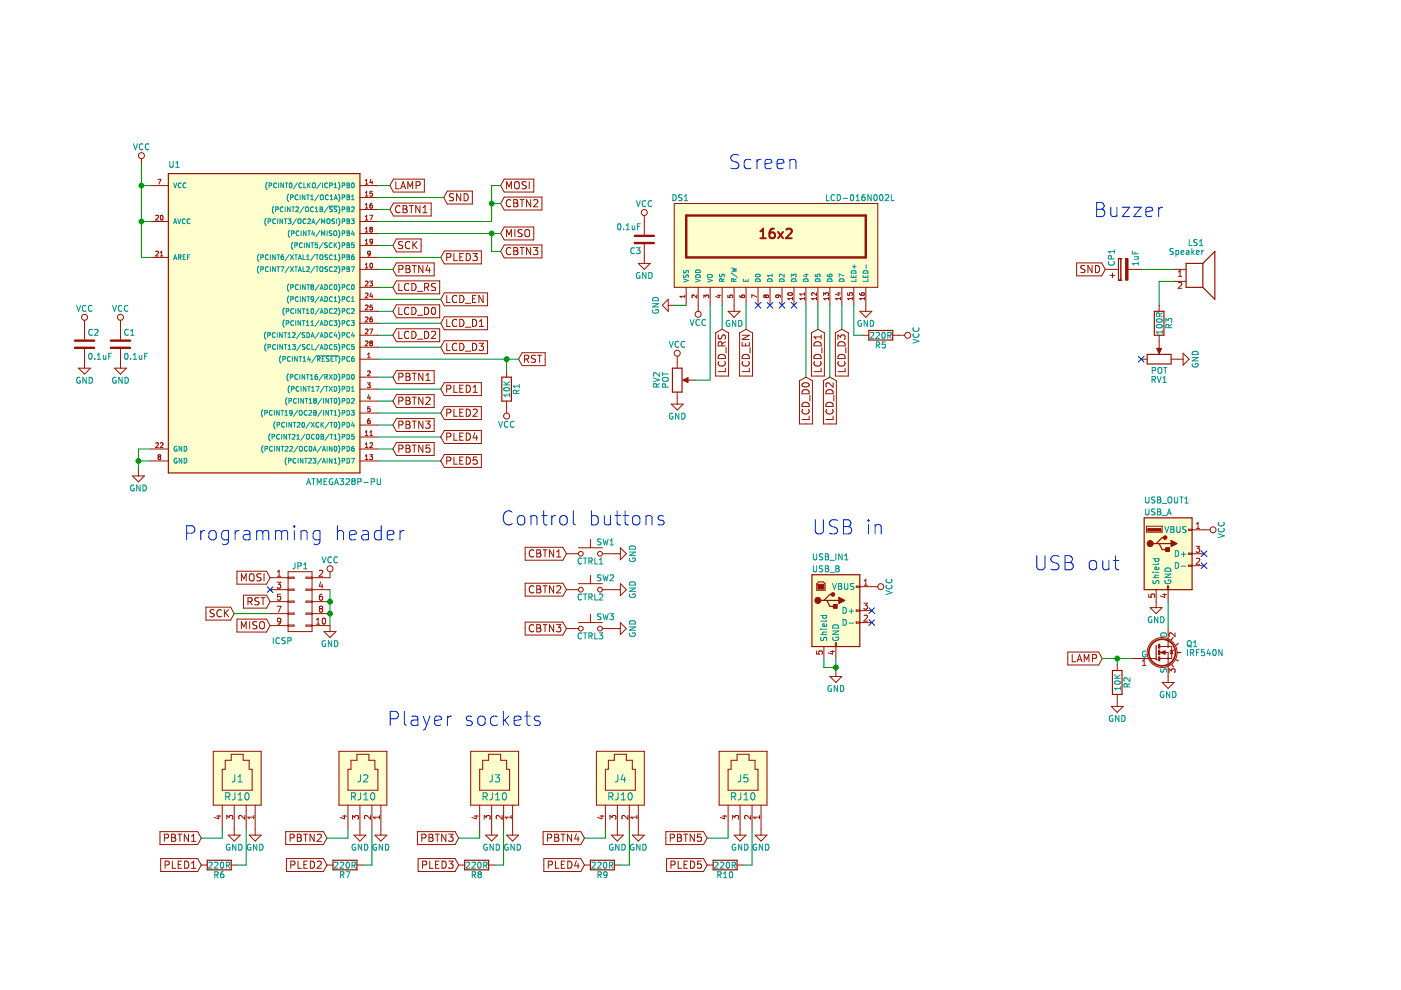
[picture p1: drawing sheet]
EESchema Schematic File Version 2
LIBS:kamaji-rescue
LIBS:power
LIBS:device
LIBS:transistors
LIBS:conn
LIBS:linear
LIBS:regul
LIBS:74xx
LIBS:cmos4000
LIBS:adc-dac
LIBS:memory
LIBS:xilinx
LIBS:microcontrollers
LIBS:dsp
LIBS:microchip
LIBS:analog_switches
LIBS:motorola
LIBS:texas
LIBS:intel
LIBS:audio
LIBS:interface
LIBS:digital-audio
LIBS:philips
LIBS:display
LIBS:cypress
LIBS:siliconi
LIBS:opto
LIBS:atmel
LIBS:contrib
LIBS:valves
LIBS:kamaji
LIBS:74xgxx
LIBS:ac-dc
LIBS:actel
LIBS:allegro
LIBS:Altera
LIBS:analog_devices
LIBS:battery_management
LIBS:bbd
LIBS:bosch
LIBS:brooktre
LIBS:cmos_ieee
LIBS:dc-dc
LIBS:diode
LIBS:elec-unifil
LIBS:ESD_Protection
LIBS:ftdi
LIBS:gennum
LIBS:hc11
LIBS:intersil
LIBS:ir
LIBS:Lattice
LIBS:leds
LIBS:maxim
LIBS:mechanical
LIBS:microchip_dspic33dsc
LIBS:microchip_pic10mcu
LIBS:microchip_pic12mcu
LIBS:microchip_pic16mcu
LIBS:microchip_pic18mcu
LIBS:microchip_pic24mcu
LIBS:microchip_pic32mcu
LIBS:modules
LIBS:motor_drivers
LIBS:motors
LIBS:msp430
LIBS:nordicsemi
LIBS:nxp_armmcu
LIBS:nxp
LIBS:onsemi
LIBS:Oscillators
LIBS:Power_Management
LIBS:powerint
LIBS:pspice
LIBS:references
LIBS:relays
LIBS:rfcom
LIBS:sensors
LIBS:silabs
LIBS:stm8
LIBS:stm32
LIBS:supertex
LIBS:switches
LIBS:transf
LIBS:triac_thyristor
LIBS:ttl_ieee
LIBS:video
LIBS:wiznet
LIBS:Worldsemi
LIBS:Xicor
LIBS:zetex
LIBS:Zilog
LIBS:kamaji-cache
EELAYER 25 0
EELAYER END
$Descr A4 11693 8268
encoding utf-8
Sheet 1 1
Title "Quiz Game System"
Date ""
Rev "1.0"
Comp ""
Comment1 "© Ilya Strukov <iley@iley.ru>"
Comment2 ""
Comment3 ""
Comment4 ""
$EndDescr
$Comp
L ATMEGA328P-PU U1
U 1 1
P 2150 2650
F 0 "U1" H 1400 3900 50  0000 L BNN
F 1 "ATMEGA328P-PU" H 2550 1250 50  0000 L BNN
F 2 "Housings_DIP:DIP-28_W7.62mm" H 2150 2650 50  0001 C CIN
F 3 "" H 2150 2650 50  0001 C CNN
	1    2150 2650
	1    0    0    -1  
$EndComp
$Comp
L USB_A USB_OUT1
U 1 1
P 9750 4625
F 0 "USB_OUT1" H 9550 5075 50  0000 L CNN
F 1 "USB_A" H 9550 4975 50  0000 L CNN
F 2 "Connectors:USB_A" H 9900 4575 50  0001 C CNN
F 3 "" H 9900 4575 50  0001 C CNN
	1    9750 4625
	1    0    0    -1  
$EndComp
$Comp
L RJ10 J1
U 1 1
P 1975 6550
F 0 "J1" H 1975 6600 60  0000 C CNN
F 1 "RJ10" H 1975 6450 60  0000 C CNN
F 2 "kamaji:RJ10" H 1950 6525 60  0001 C CNN
F 3 "" H 1950 6525 60  0001 C CNN
	1    1975 6550
	1    0    0    -1  
$EndComp
$Comp
L GND #PWR01
U 1 1
P 2125 6925
F 0 "#PWR01" H 2125 6675 50  0001 C CNN
F 1 "GND" H 2125 6775 50  0000 C CNN
F 2 "" H 2125 6925 50  0001 C CNN
F 3 "" H 2125 6925 50  0001 C CNN
	1    2125 6925
	1    0    0    -1  
$EndComp
$Comp
L GND #PWR02
U 1 1
P 1950 6925
F 0 "#PWR02" H 1950 6675 50  0001 C CNN
F 1 "GND" H 1950 6775 50  0000 C CNN
F 2 "" H 1950 6925 50  0001 C CNN
F 3 "" H 1950 6925 50  0001 C CNN
	1    1950 6925
	1    0    0    -1  
$EndComp
Text GLabel 1675 7225 0    60   Input ~ 0
PLED1
Text GLabel 1675 7000 0    60   Input ~ 0
PBTN1
$Comp
L GND #PWR03
U 1 1
P 1150 3925
F 0 "#PWR03" H 1150 3675 50  0001 C CNN
F 1 "GND" H 1150 3775 50  0000 C CNN
F 2 "" H 1150 3925 50  0001 C CNN
F 3 "" H 1150 3925 50  0001 C CNN
	1    1150 3925
	1    0    0    -1  
$EndComp
$Comp
L VCC #PWR04
U 1 1
P 7275 4900
F 0 "#PWR04" H 7275 4750 50  0001 C CNN
F 1 "VCC" H 7275 5050 50  0000 C CNN
F 2 "" H 7275 4900 50  0001 C CNN
F 3 "" H 7275 4900 50  0001 C CNN
	1    7275 4900
	0    1    1    0   
$EndComp
$Comp
L VCC #PWR05
U 1 1
P 1175 1375
F 0 "#PWR05" H 1175 1225 50  0001 C CNN
F 1 "VCC" H 1175 1525 50  0000 C CNN
F 2 "" H 1175 1375 50  0001 C CNN
F 3 "" H 1175 1375 50  0001 C CNN
	1    1175 1375
	1    0    0    -1  
$EndComp
$Comp
L GND #PWR06
U 1 1
P 6975 5600
F 0 "#PWR06" H 6975 5350 50  0001 C CNN
F 1 "GND" H 6975 5450 50  0000 C CNN
F 2 "" H 6975 5600 50  0001 C CNN
F 3 "" H 6975 5600 50  0001 C CNN
	1    6975 5600
	1    0    0    -1  
$EndComp
$Comp
L Speaker LS1
U 1 1
P 10000 2250
F 0 "LS1" H 10050 2475 50  0000 R CNN
F 1 "Speaker" H 10050 2400 50  0000 R CNN
F 2 "kamaji:AL-30P" H 10000 2050 50  0001 C CNN
F 3 "" H 9990 2200 50  0001 C CNN
	1    10000 2250
	1    0    0    -1  
$EndComp
$Comp
L R R3
U 1 1
P 9675 2700
F 0 "R3" V 9755 2700 50  0000 C CNN
F 1 "100R" V 9675 2700 50  0000 C CNN
F 2 "Resistors_THT:R_Axial_DIN0207_L6.3mm_D2.5mm_P10.16mm_Horizontal" V 9605 2700 50  0001 C CNN
F 3 "" H 9675 2700 50  0001 C CNN
	1    9675 2700
	1    0    0    -1  
$EndComp
Text GLabel 9225 2250 0    60   Input ~ 0
SND
Text GLabel 3700 1650 2    60   Input ~ 0
SND
$Comp
L GND #PWR07
U 1 1
P 9650 5025
F 0 "#PWR07" H 9650 4775 50  0001 C CNN
F 1 "GND" H 9650 4875 50  0000 C CNN
F 2 "" H 9650 5025 50  0001 C CNN
F 3 "" H 9650 5025 50  0001 C CNN
	1    9650 5025
	1    0    0    -1  
$EndComp
NoConn ~ 10050 4725
NoConn ~ 10050 4625
$Comp
L VCC #PWR08
U 1 1
P 10050 4425
F 0 "#PWR08" H 10050 4275 50  0001 C CNN
F 1 "VCC" H 10050 4575 50  0000 C CNN
F 2 "" H 10050 4425 50  0001 C CNN
F 3 "" H 10050 4425 50  0001 C CNN
	1    10050 4425
	0    1    1    0   
$EndComp
Text GLabel 9200 5500 0    60   Input ~ 0
LAMP
Text GLabel 3250 1550 2    60   Input ~ 0
LAMP
Text Notes 9125 1825 0    118  ~ 0
Buzzer
Text Notes 3225 6075 0    118  ~ 0
Player sockets
$Comp
L GND #PWR09
U 1 1
P 2750 5225
F 0 "#PWR09" H 2750 4975 50  0001 C CNN
F 1 "GND" H 2750 5075 50  0000 C CNN
F 2 "" H 2750 5225 50  0001 C CNN
F 3 "" H 2750 5225 50  0001 C CNN
	1    2750 5225
	1    0    0    -1  
$EndComp
Text GLabel 2250 4825 0    60   Input ~ 0
MOSI
Text GLabel 2250 5225 0    60   Input ~ 0
MISO
Text GLabel 1950 5125 0    60   Input ~ 0
SCK
Text GLabel 2250 5025 0    60   Input ~ 0
RST
Text GLabel 3275 2050 2    60   Input ~ 0
SCK
Text GLabel 4175 1950 2    60   Input ~ 0
MISO
Text GLabel 4175 1550 2    60   Input ~ 0
MOSI
$Comp
L R R1
U 1 1
P 4225 3250
F 0 "R1" V 4305 3250 50  0000 C CNN
F 1 "10K" V 4225 3250 50  0000 C CNN
F 2 "Resistors_THT:R_Axial_DIN0207_L6.3mm_D2.5mm_P10.16mm_Horizontal" V 4155 3250 50  0001 C CNN
F 3 "" H 4225 3250 50  0001 C CNN
	1    4225 3250
	1    0    0    -1  
$EndComp
$Comp
L VCC #PWR010
U 1 1
P 4225 3400
F 0 "#PWR010" H 4225 3250 50  0001 C CNN
F 1 "VCC" H 4225 3550 50  0000 C CNN
F 2 "" H 4225 3400 50  0001 C CNN
F 3 "" H 4225 3400 50  0001 C CNN
	1    4225 3400
	-1   0    0    1   
$EndComp
Text GLabel 4325 3000 2    60   Input ~ 0
RST
Text GLabel 3275 3150 2    60   Input ~ 0
PBTN1
Text GLabel 3675 3250 2    60   Input ~ 0
PLED1
Text GLabel 3275 3350 2    60   Input ~ 0
PBTN2
Text GLabel 3675 3450 2    60   Input ~ 0
PLED2
Text GLabel 3275 3550 2    60   Input ~ 0
PBTN3
Text GLabel 3675 2150 2    60   Input ~ 0
PLED3
Text GLabel 3275 2250 2    60   Input ~ 0
PBTN4
Text GLabel 3675 3650 2    60   Input ~ 0
PLED4
Text GLabel 3275 3750 2    60   Input ~ 0
PBTN5
Text GLabel 3675 3850 2    60   Input ~ 0
PLED5
Text GLabel 4175 2100 2    60   Input ~ 0
CBTN3
Text GLabel 4725 4625 0    60   Input ~ 0
CBTN1
$Comp
L SW_Push SW1
U 1 1
P 4925 4625
F 0 "SW1" H 4975 4725 50  0000 L CNN
F 1 "CTRL1" H 4925 4565 50  0000 C CNN
F 2 "Buttons_Switches_THT:SW_PUSH_6mm_h8.5mm" H 4925 4825 50  0001 C CNN
F 3 "" H 4925 4825 50  0001 C CNN
	1    4925 4625
	1    0    0    -1  
$EndComp
Text GLabel 4175 1700 2    60   Input ~ 0
CBTN2
Text GLabel 3250 1750 2    60   Input ~ 0
CBTN1
$Comp
L GND #PWR011
U 1 1
P 5125 4625
F 0 "#PWR011" H 5125 4375 50  0001 C CNN
F 1 "GND" H 5125 4475 50  0000 C CNN
F 2 "" H 5125 4625 50  0001 C CNN
F 3 "" H 5125 4625 50  0001 C CNN
	1    5125 4625
	0    -1   -1   0   
$EndComp
Text GLabel 4725 4925 0    60   Input ~ 0
CBTN2
$Comp
L SW_Push SW2
U 1 1
P 4925 4925
F 0 "SW2" H 4975 5025 50  0000 L CNN
F 1 "CTRL2" H 4925 4865 50  0000 C CNN
F 2 "Buttons_Switches_THT:SW_PUSH_6mm_h8.5mm" H 4925 5125 50  0001 C CNN
F 3 "" H 4925 5125 50  0001 C CNN
	1    4925 4925
	1    0    0    -1  
$EndComp
$Comp
L GND #PWR012
U 1 1
P 5125 4925
F 0 "#PWR012" H 5125 4675 50  0001 C CNN
F 1 "GND" H 5125 4775 50  0000 C CNN
F 2 "" H 5125 4925 50  0001 C CNN
F 3 "" H 5125 4925 50  0001 C CNN
	1    5125 4925
	0    -1   -1   0   
$EndComp
Text GLabel 4725 5250 0    60   Input ~ 0
CBTN3
$Comp
L SW_Push SW3
U 1 1
P 4925 5250
F 0 "SW3" H 4975 5350 50  0000 L CNN
F 1 "CTRL3" H 4925 5190 50  0000 C CNN
F 2 "Buttons_Switches_THT:SW_PUSH_6mm_h8.5mm" H 4925 5450 50  0001 C CNN
F 3 "" H 4925 5450 50  0001 C CNN
	1    4925 5250
	1    0    0    -1  
$EndComp
$Comp
L GND #PWR013
U 1 1
P 5125 5250
F 0 "#PWR013" H 5125 5000 50  0001 C CNN
F 1 "GND" H 5125 5100 50  0000 C CNN
F 2 "" H 5125 5250 50  0001 C CNN
F 3 "" H 5125 5250 50  0001 C CNN
	1    5125 5250
	0    -1   -1   0   
$EndComp
$Comp
L LCD-016N002L-RESCUE-kamaji DS1
U 1 1
P 6475 2050
F 0 "DS1" H 5675 2450 50  0000 C CNN
F 1 "LCD-016N002L" H 7175 2450 50  0000 C CNN
F 2 "Displays:WC1602A" H 6475 2000 50  0001 C CIN
F 3 "" H 6475 2050 50  0001 C CNN
	1    6475 2050
	1    0    0    -1  
$EndComp
$Comp
L GND #PWR014
U 1 1
P 7225 2550
F 0 "#PWR014" H 7225 2300 50  0001 C CNN
F 1 "GND" H 7225 2400 50  0000 C CNN
F 2 "" H 7225 2550 50  0001 C CNN
F 3 "" H 7225 2550 50  0001 C CNN
	1    7225 2550
	1    0    0    -1  
$EndComp
$Comp
L POT RV2
U 1 1
P 5650 3175
F 0 "RV2" V 5475 3175 50  0000 C CNN
F 1 "POT" V 5550 3175 50  0000 C CNN
F 2 "Potentiometers:Potentiometer_Triwood_RM-065" H 5650 3175 50  0001 C CNN
F 3 "" H 5650 3175 50  0001 C CNN
	1    5650 3175
	1    0    0    -1  
$EndComp
$Comp
L VCC #PWR015
U 1 1
P 5650 3025
F 0 "#PWR015" H 5650 2875 50  0001 C CNN
F 1 "VCC" H 5650 3175 50  0000 C CNN
F 2 "" H 5650 3025 50  0001 C CNN
F 3 "" H 5650 3025 50  0001 C CNN
	1    5650 3025
	1    0    0    -1  
$EndComp
$Comp
L GND #PWR016
U 1 1
P 5650 3325
F 0 "#PWR016" H 5650 3075 50  0001 C CNN
F 1 "GND" H 5650 3175 50  0000 C CNN
F 2 "" H 5650 3325 50  0001 C CNN
F 3 "" H 5650 3325 50  0001 C CNN
	1    5650 3325
	1    0    0    -1  
$EndComp
$Comp
L POT RV1
U 1 1
P 9675 3000
F 0 "RV1" V 9500 3000 50  0000 C CNN
F 1 "POT" V 9575 3000 50  0000 C CNN
F 2 "Potentiometers:Potentiometer_Triwood_RM-065" H 9675 3000 50  0001 C CNN
F 3 "" H 9675 3000 50  0001 C CNN
	1    9675 3000
	0    -1   -1   0   
$EndComp
NoConn ~ 9525 3000
$Comp
L C C1
U 1 1
P 1000 2875
F 0 "C1" H 1025 2975 50  0000 L CNN
F 1 "0.1uF" H 1025 2775 50  0000 L CNN
F 2 "Capacitors_THT:C_Disc_D3.8mm_W2.6mm_P2.50mm" H 1038 2725 50  0001 C CNN
F 3 "" H 1000 2875 50  0001 C CNN
	1    1000 2875
	1    0    0    -1  
$EndComp
$Comp
L VCC #PWR017
U 1 1
P 1000 2725
F 0 "#PWR017" H 1000 2575 50  0001 C CNN
F 1 "VCC" H 1000 2875 50  0000 C CNN
F 2 "" H 1000 2725 50  0001 C CNN
F 3 "" H 1000 2725 50  0001 C CNN
	1    1000 2725
	1    0    0    -1  
$EndComp
$Comp
L C C3
U 1 1
P 5375 2000
F 0 "C3" H 5400 2100 50  0000 L CNN
F 1 "0.1uF" H 5400 1900 50  0000 L CNN
F 2 "Capacitors_THT:C_Disc_D3.8mm_W2.6mm_P2.50mm" H 5413 1850 50  0001 C CNN
F 3 "" H 5375 2000 50  0001 C CNN
	1    5375 2000
	-1   0    0    1   
$EndComp
$Comp
L VCC #PWR018
U 1 1
P 5375 1850
F 0 "#PWR018" H 5375 1700 50  0001 C CNN
F 1 "VCC" H 5375 2000 50  0000 C CNN
F 2 "" H 5375 1850 50  0001 C CNN
F 3 "" H 5375 1850 50  0001 C CNN
	1    5375 1850
	1    0    0    -1  
$EndComp
$Comp
L GND #PWR019
U 1 1
P 5375 2150
F 0 "#PWR019" H 5375 1900 50  0001 C CNN
F 1 "GND" H 5375 2000 50  0000 C CNN
F 2 "" H 5375 2150 50  0001 C CNN
F 3 "" H 5375 2150 50  0001 C CNN
	1    5375 2150
	1    0    0    -1  
$EndComp
$Comp
L VCC #PWR020
U 1 1
P 5825 2550
F 0 "#PWR020" H 5825 2400 50  0001 C CNN
F 1 "VCC" H 5825 2700 50  0000 C CNN
F 2 "" H 5825 2550 50  0001 C CNN
F 3 "" H 5825 2550 50  0001 C CNN
	1    5825 2550
	-1   0    0    1   
$EndComp
$Comp
L GND #PWR021
U 1 1
P 6125 2550
F 0 "#PWR021" H 6125 2300 50  0001 C CNN
F 1 "GND" H 6125 2400 50  0000 C CNN
F 2 "" H 6125 2550 50  0001 C CNN
F 3 "" H 6125 2550 50  0001 C CNN
	1    6125 2550
	1    0    0    -1  
$EndComp
NoConn ~ 6325 2550
NoConn ~ 6425 2550
NoConn ~ 6525 2550
NoConn ~ 6625 2550
Text Notes 8625 4775 0    118  ~ 0
USB out
Text Notes 4175 4400 0    118  ~ 0
Control buttons
Text Notes 1525 4525 0    118  ~ 0
Programming header
Text Notes 6775 4475 0    118  ~ 0
USB in
$Comp
L GND #PWR022
U 1 1
P 5625 2550
F 0 "#PWR022" H 5625 2300 50  0001 C CNN
F 1 "GND" H 5625 2400 50  0000 C CNN
F 2 "" H 5625 2550 50  0001 C CNN
F 3 "" H 5625 2550 50  0001 C CNN
	1    5625 2550
	0    1    1    0   
$EndComp
$Comp
L GND #PWR023
U 1 1
P 1000 3025
F 0 "#PWR023" H 1000 2775 50  0001 C CNN
F 1 "GND" H 1000 2875 50  0000 C CNN
F 2 "" H 1000 3025 50  0001 C CNN
F 3 "" H 1000 3025 50  0001 C CNN
	1    1000 3025
	1    0    0    -1  
$EndComp
Text Notes 6075 1425 0    118  ~ 0
Screen
$Comp
L R R5
U 1 1
P 7350 2800
F 0 "R5" V 7430 2800 50  0000 C CNN
F 1 "220R" V 7350 2800 50  0000 C CNN
F 2 "Resistors_THT:R_Axial_DIN0207_L6.3mm_D2.5mm_P10.16mm_Horizontal" V 7280 2800 50  0001 C CNN
F 3 "" H 7350 2800 50  0001 C CNN
	1    7350 2800
	0    1    1    0   
$EndComp
$Comp
L VCC #PWR024
U 1 1
P 7500 2800
F 0 "#PWR024" H 7500 2650 50  0001 C CNN
F 1 "VCC" H 7500 2950 50  0000 C CNN
F 2 "" H 7500 2800 50  0001 C CNN
F 3 "" H 7500 2800 50  0001 C CNN
	1    7500 2800
	0    1    1    0   
$EndComp
Text GLabel 6225 2750 3    60   Input ~ 0
LCD_EN
Text GLabel 6025 2750 3    60   Input ~ 0
LCD_RS
Text GLabel 7025 2750 3    60   Input ~ 0
LCD_D3
Text GLabel 6925 3150 3    60   Input ~ 0
LCD_D2
Text GLabel 6825 2750 3    60   Input ~ 0
LCD_D1
Text GLabel 6725 3150 3    60   Input ~ 0
LCD_D0
Text GLabel 3275 2400 2    60   Input ~ 0
LCD_RS
Text GLabel 3675 2500 2    60   Input ~ 0
LCD_EN
Text GLabel 3275 2600 2    60   Input ~ 0
LCD_D0
Text GLabel 3675 2700 2    60   Input ~ 0
LCD_D1
Text GLabel 3275 2800 2    60   Input ~ 0
LCD_D2
Text GLabel 3675 2900 2    60   Input ~ 0
LCD_D3
$Comp
L R R6
U 1 1
P 1825 7225
F 0 "R6" V 1905 7225 50  0000 C CNN
F 1 "220R" V 1825 7225 50  0000 C CNN
F 2 "Resistors_THT:R_Axial_DIN0207_L6.3mm_D2.5mm_P10.16mm_Horizontal" V 1755 7225 50  0001 C CNN
F 3 "" H 1825 7225 50  0001 C CNN
	1    1825 7225
	0    1    1    0   
$EndComp
$Comp
L RJ10 J2
U 1 1
P 3025 6550
F 0 "J2" H 3025 6600 60  0000 C CNN
F 1 "RJ10" H 3025 6450 60  0000 C CNN
F 2 "kamaji:RJ10" H 3000 6525 60  0001 C CNN
F 3 "" H 3000 6525 60  0001 C CNN
	1    3025 6550
	1    0    0    -1  
$EndComp
$Comp
L GND #PWR025
U 1 1
P 3175 6925
F 0 "#PWR025" H 3175 6675 50  0001 C CNN
F 1 "GND" H 3175 6775 50  0000 C CNN
F 2 "" H 3175 6925 50  0001 C CNN
F 3 "" H 3175 6925 50  0001 C CNN
	1    3175 6925
	1    0    0    -1  
$EndComp
$Comp
L GND #PWR026
U 1 1
P 3000 6925
F 0 "#PWR026" H 3000 6675 50  0001 C CNN
F 1 "GND" H 3000 6775 50  0000 C CNN
F 2 "" H 3000 6925 50  0001 C CNN
F 3 "" H 3000 6925 50  0001 C CNN
	1    3000 6925
	1    0    0    -1  
$EndComp
Text GLabel 2725 7225 0    60   Input ~ 0
PLED2
Text GLabel 2725 7000 0    60   Input ~ 0
PBTN2
$Comp
L R R7
U 1 1
P 2875 7225
F 0 "R7" V 2955 7225 50  0000 C CNN
F 1 "220R" V 2875 7225 50  0000 C CNN
F 2 "Resistors_THT:R_Axial_DIN0207_L6.3mm_D2.5mm_P10.16mm_Horizontal" V 2805 7225 50  0001 C CNN
F 3 "" H 2875 7225 50  0001 C CNN
	1    2875 7225
	0    1    1    0   
$EndComp
$Comp
L RJ10 J3
U 1 1
P 4125 6550
F 0 "J3" H 4125 6600 60  0000 C CNN
F 1 "RJ10" H 4125 6450 60  0000 C CNN
F 2 "kamaji:RJ10" H 4100 6525 60  0001 C CNN
F 3 "" H 4100 6525 60  0001 C CNN
	1    4125 6550
	1    0    0    -1  
$EndComp
$Comp
L GND #PWR027
U 1 1
P 4275 6925
F 0 "#PWR027" H 4275 6675 50  0001 C CNN
F 1 "GND" H 4275 6775 50  0000 C CNN
F 2 "" H 4275 6925 50  0001 C CNN
F 3 "" H 4275 6925 50  0001 C CNN
	1    4275 6925
	1    0    0    -1  
$EndComp
$Comp
L GND #PWR028
U 1 1
P 4100 6925
F 0 "#PWR028" H 4100 6675 50  0001 C CNN
F 1 "GND" H 4100 6775 50  0000 C CNN
F 2 "" H 4100 6925 50  0001 C CNN
F 3 "" H 4100 6925 50  0001 C CNN
	1    4100 6925
	1    0    0    -1  
$EndComp
Text GLabel 3825 7225 0    60   Input ~ 0
PLED3
Text GLabel 3825 7000 0    60   Input ~ 0
PBTN3
$Comp
L R R8
U 1 1
P 3975 7225
F 0 "R8" V 4055 7225 50  0000 C CNN
F 1 "220R" V 3975 7225 50  0000 C CNN
F 2 "Resistors_THT:R_Axial_DIN0207_L6.3mm_D2.5mm_P10.16mm_Horizontal" V 3905 7225 50  0001 C CNN
F 3 "" H 3975 7225 50  0001 C CNN
	1    3975 7225
	0    1    1    0   
$EndComp
$Comp
L RJ10 J4
U 1 1
P 5175 6550
F 0 "J4" H 5175 6600 60  0000 C CNN
F 1 "RJ10" H 5175 6450 60  0000 C CNN
F 2 "kamaji:RJ10" H 5150 6525 60  0001 C CNN
F 3 "" H 5150 6525 60  0001 C CNN
	1    5175 6550
	1    0    0    -1  
$EndComp
$Comp
L GND #PWR029
U 1 1
P 5325 6925
F 0 "#PWR029" H 5325 6675 50  0001 C CNN
F 1 "GND" H 5325 6775 50  0000 C CNN
F 2 "" H 5325 6925 50  0001 C CNN
F 3 "" H 5325 6925 50  0001 C CNN
	1    5325 6925
	1    0    0    -1  
$EndComp
$Comp
L GND #PWR030
U 1 1
P 5150 6925
F 0 "#PWR030" H 5150 6675 50  0001 C CNN
F 1 "GND" H 5150 6775 50  0000 C CNN
F 2 "" H 5150 6925 50  0001 C CNN
F 3 "" H 5150 6925 50  0001 C CNN
	1    5150 6925
	1    0    0    -1  
$EndComp
Text GLabel 4875 7225 0    60   Input ~ 0
PLED4
Text GLabel 4875 7000 0    60   Input ~ 0
PBTN4
$Comp
L R R9
U 1 1
P 5025 7225
F 0 "R9" V 5105 7225 50  0000 C CNN
F 1 "220R" V 5025 7225 50  0000 C CNN
F 2 "Resistors_THT:R_Axial_DIN0207_L6.3mm_D2.5mm_P10.16mm_Horizontal" V 4955 7225 50  0001 C CNN
F 3 "" H 5025 7225 50  0001 C CNN
	1    5025 7225
	0    1    1    0   
$EndComp
$Comp
L RJ10 J5
U 1 1
P 6200 6550
F 0 "J5" H 6200 6600 60  0000 C CNN
F 1 "RJ10" H 6200 6450 60  0000 C CNN
F 2 "kamaji:RJ10" H 6175 6525 60  0001 C CNN
F 3 "" H 6175 6525 60  0001 C CNN
	1    6200 6550
	1    0    0    -1  
$EndComp
$Comp
L GND #PWR031
U 1 1
P 6350 6925
F 0 "#PWR031" H 6350 6675 50  0001 C CNN
F 1 "GND" H 6350 6775 50  0000 C CNN
F 2 "" H 6350 6925 50  0001 C CNN
F 3 "" H 6350 6925 50  0001 C CNN
	1    6350 6925
	1    0    0    -1  
$EndComp
$Comp
L GND #PWR032
U 1 1
P 6175 6925
F 0 "#PWR032" H 6175 6675 50  0001 C CNN
F 1 "GND" H 6175 6775 50  0000 C CNN
F 2 "" H 6175 6925 50  0001 C CNN
F 3 "" H 6175 6925 50  0001 C CNN
	1    6175 6925
	1    0    0    -1  
$EndComp
Text GLabel 5900 7225 0    60   Input ~ 0
PLED5
Text GLabel 5900 7000 0    60   Input ~ 0
PBTN5
$Comp
L R R10
U 1 1
P 6050 7225
F 0 "R10" V 6130 7225 50  0000 C CNN
F 1 "220R" V 6050 7225 50  0000 C CNN
F 2 "Resistors_THT:R_Axial_DIN0207_L6.3mm_D2.5mm_P10.16mm_Horizontal" V 5980 7225 50  0001 C CNN
F 3 "" H 6050 7225 50  0001 C CNN
	1    6050 7225
	0    1    1    0   
$EndComp
$Comp
L USB_B USB_IN1
U 1 1
P 6975 5100
F 0 "USB_IN1" H 6775 5550 50  0000 L CNN
F 1 "USB_B" H 6775 5450 50  0000 L CNN
F 2 "Connectors:USB_B" H 7125 5050 50  0001 C CNN
F 3 "" H 7125 5050 50  0001 C CNN
	1    6975 5100
	1    0    0    -1  
$EndComp
Wire Wire Line
	1975 7225 2050 7225
Wire Wire Line
	2050 7225 2050 6925
Wire Wire Line
	9675 2550 9675 2350
Wire Wire Line
	9675 2350 9800 2350
Wire Wire Line
	1175 1375 1175 2150
Wire Wire Line
	1175 1550 1250 1550
Wire Wire Line
	1175 1850 1250 1850
Connection ~ 1175 1550
Wire Wire Line
	1175 2150 1250 2150
Connection ~ 1175 1850
Wire Wire Line
	9200 5500 9450 5500
Wire Wire Line
	3150 2050 3275 2050
Wire Wire Line
	3150 3000 4325 3000
Wire Wire Line
	3675 3250 3150 3250
Wire Wire Line
	3150 3150 3275 3150
Connection ~ 4225 3000
Wire Wire Line
	3150 3350 3275 3350
Wire Wire Line
	3150 3450 3675 3450
Wire Wire Line
	3150 3550 3275 3550
Wire Wire Line
	3150 2250 3275 2250
Wire Wire Line
	3150 3650 3675 3650
Wire Wire Line
	3150 3750 3275 3750
Wire Wire Line
	3150 3850 3675 3850
Wire Wire Line
	4225 3000 4225 3100
Wire Wire Line
	9800 2250 9525 2250
Wire Wire Line
	5800 3175 5925 3175
Wire Wire Line
	5925 3175 5925 2550
Wire Wire Line
	5625 2550 5725 2550
Wire Wire Line
	1150 3750 1150 3925
Wire Wire Line
	1150 3750 1250 3750
Wire Wire Line
	1250 3850 1150 3850
Connection ~ 1150 3850
Wire Wire Line
	3150 1550 3250 1550
Wire Wire Line
	3150 1650 3700 1650
Wire Wire Line
	3250 1750 3150 1750
Wire Wire Line
	3150 1950 4175 1950
Wire Wire Line
	6225 2750 6225 2550
Wire Wire Line
	6025 2750 6025 2550
Wire Wire Line
	7125 2550 7125 2800
Wire Wire Line
	7125 2800 7200 2800
Wire Wire Line
	7025 2750 7025 2550
Wire Wire Line
	6925 3150 6925 2550
Wire Wire Line
	6825 2750 6825 2550
Wire Wire Line
	6725 3150 6725 2550
Wire Wire Line
	3150 2400 3275 2400
Wire Wire Line
	3150 2500 3675 2500
Wire Wire Line
	3275 2600 3150 2600
Wire Wire Line
	3675 2700 3150 2700
Wire Wire Line
	3275 2800 3150 2800
Wire Wire Line
	3675 2900 3150 2900
Wire Wire Line
	4175 2100 4100 2100
Wire Wire Line
	4100 2100 4100 1950
Connection ~ 4100 1950
Wire Wire Line
	4100 1850 3150 1850
Wire Wire Line
	4100 1550 4100 1850
Wire Wire Line
	4100 1550 4175 1550
Wire Wire Line
	4175 1700 4100 1700
Connection ~ 4100 1700
Wire Wire Line
	3675 2150 3150 2150
Wire Wire Line
	1675 7000 1850 7000
Wire Wire Line
	1850 7000 1850 6925
Wire Wire Line
	3025 7225 3100 7225
Wire Wire Line
	3100 7225 3100 6925
Wire Wire Line
	2725 7000 2900 7000
Wire Wire Line
	2900 7000 2900 6925
Wire Wire Line
	4125 7225 4200 7225
Wire Wire Line
	4200 7225 4200 6925
Wire Wire Line
	3825 7000 4000 7000
Wire Wire Line
	4000 7000 4000 6925
Wire Wire Line
	5175 7225 5250 7225
Wire Wire Line
	5250 7225 5250 6925
Wire Wire Line
	4875 7000 5050 7000
Wire Wire Line
	5050 7000 5050 6925
Wire Wire Line
	6200 7225 6275 7225
Wire Wire Line
	6275 7225 6275 6925
Wire Wire Line
	5900 7000 6075 7000
Wire Wire Line
	6075 7000 6075 6925
Wire Wire Line
	6975 5600 6975 5500
Wire Wire Line
	6875 5500 6875 5575
Wire Wire Line
	6875 5575 6975 5575
Connection ~ 6975 5575
NoConn ~ 7275 5100
NoConn ~ 7275 5200
Wire Wire Line
	9750 5250 9750 5025
$Comp
L GND #PWR033
U 1 1
P 9750 5650
F 0 "#PWR033" H 9750 5400 50  0001 C CNN
F 1 "GND" H 9750 5500 50  0000 C CNN
F 2 "" H 9750 5650 50  0001 C CNN
F 3 "" H 9750 5650 50  0001 C CNN
	1    9750 5650
	1    0    0    -1  
$EndComp
$Comp
L C C2
U 1 1
P 700 2875
F 0 "C2" H 725 2975 50  0000 L CNN
F 1 "0.1uF" H 725 2775 50  0000 L CNN
F 2 "Capacitors_THT:C_Disc_D3.8mm_W2.6mm_P2.50mm" H 738 2725 50  0001 C CNN
F 3 "" H 700 2875 50  0001 C CNN
	1    700  2875
	1    0    0    -1  
$EndComp
$Comp
L VCC #PWR034
U 1 1
P 700 2725
F 0 "#PWR034" H 700 2575 50  0001 C CNN
F 1 "VCC" H 700 2875 50  0000 C CNN
F 2 "" H 700 2725 50  0001 C CNN
F 3 "" H 700 2725 50  0001 C CNN
	1    700  2725
	1    0    0    -1  
$EndComp
$Comp
L GND #PWR035
U 1 1
P 700 3025
F 0 "#PWR035" H 700 2775 50  0001 C CNN
F 1 "GND" H 700 2875 50  0000 C CNN
F 2 "" H 700 3025 50  0001 C CNN
F 3 "" H 700 3025 50  0001 C CNN
	1    700  3025
	1    0    0    -1  
$EndComp
$Comp
L GND #PWR036
U 1 1
P 9825 3000
F 0 "#PWR036" H 9825 2750 50  0001 C CNN
F 1 "GND" H 9825 2850 50  0000 C CNN
F 2 "" H 9825 3000 50  0001 C CNN
F 3 "" H 9825 3000 50  0001 C CNN
	1    9825 3000
	0    -1   -1   0   
$EndComp
$Comp
L IRF540N-RESCUE-kamaji Q1
U 1 1
P 9650 5450
F 0 "Q1" H 9900 5525 50  0000 L CNN
F 1 "IRF540N" H 9900 5450 50  0000 L CNN
F 2 "TO_SOT_Packages_THT:TO-220_Horizontal" H 9900 5375 50  0001 L CIN
F 3 "" H 9650 5450 50  0001 L CNN
	1    9650 5450
	1    0    0    -1  
$EndComp
$Comp
L R R2
U 1 1
P 9325 5700
F 0 "R2" V 9405 5700 50  0000 C CNN
F 1 "10K" V 9325 5700 50  0000 C CNN
F 2 "Resistors_THT:R_Axial_DIN0207_L6.3mm_D2.5mm_P10.16mm_Horizontal" V 9255 5700 50  0001 C CNN
F 3 "" H 9325 5700 50  0001 C CNN
	1    9325 5700
	1    0    0    -1  
$EndComp
Wire Wire Line
	9325 5550 9325 5500
Connection ~ 9325 5500
$Comp
L GND #PWR037
U 1 1
P 9325 5850
F 0 "#PWR037" H 9325 5600 50  0001 C CNN
F 1 "GND" H 9325 5700 50  0000 C CNN
F 2 "" H 9325 5850 50  0001 C CNN
F 3 "" H 9325 5850 50  0001 C CNN
	1    9325 5850
	1    0    0    -1  
$EndComp
$Comp
L CP CP1
U 1 1
P 9375 2250
F 0 "CP1" H 9400 2350 50  0000 L CNN
F 1 "1uF" H 9400 2150 50  0000 L CNN
F 2 "Capacitors_THT:CP_Radial_D4.0mm_P1.50mm" H 9413 2100 50  0001 C CNN
F 3 "" H 9375 2250 50  0001 C CNN
	1    9375 2250
	0    -1   -1   0   
$EndComp
$Comp
L CONN_02X05 JP1
U 1 1
P 2500 5025
F 0 "JP1" H 2500 5325 50  0000 C CNN
F 1 "ICSP" H 2350 4700 50  0000 C CNN
F 2 "Connectors:IDC_Header_Straight_10pins" H 2500 3825 50  0001 C CNN
F 3 "" H 2500 3825 50  0001 C CNN
	1    2500 5025
	1    0    0    -1  
$EndComp
NoConn ~ 2250 4925
Wire Wire Line
	1950 5125 2250 5125
Wire Wire Line
	2750 4925 2750 5225
Connection ~ 2750 5025
Connection ~ 2750 5125
$Comp
L VCC #PWR038
U 1 1
P 2750 4825
F 0 "#PWR038" H 2750 4675 50  0001 C CNN
F 1 "VCC" H 2750 4975 50  0000 C CNN
F 2 "" H 2750 4825 50  0001 C CNN
F 3 "" H 2750 4825 50  0001 C CNN
	1    2750 4825
	1    0    0    -1  
$EndComp
$EndSCHEMATC
